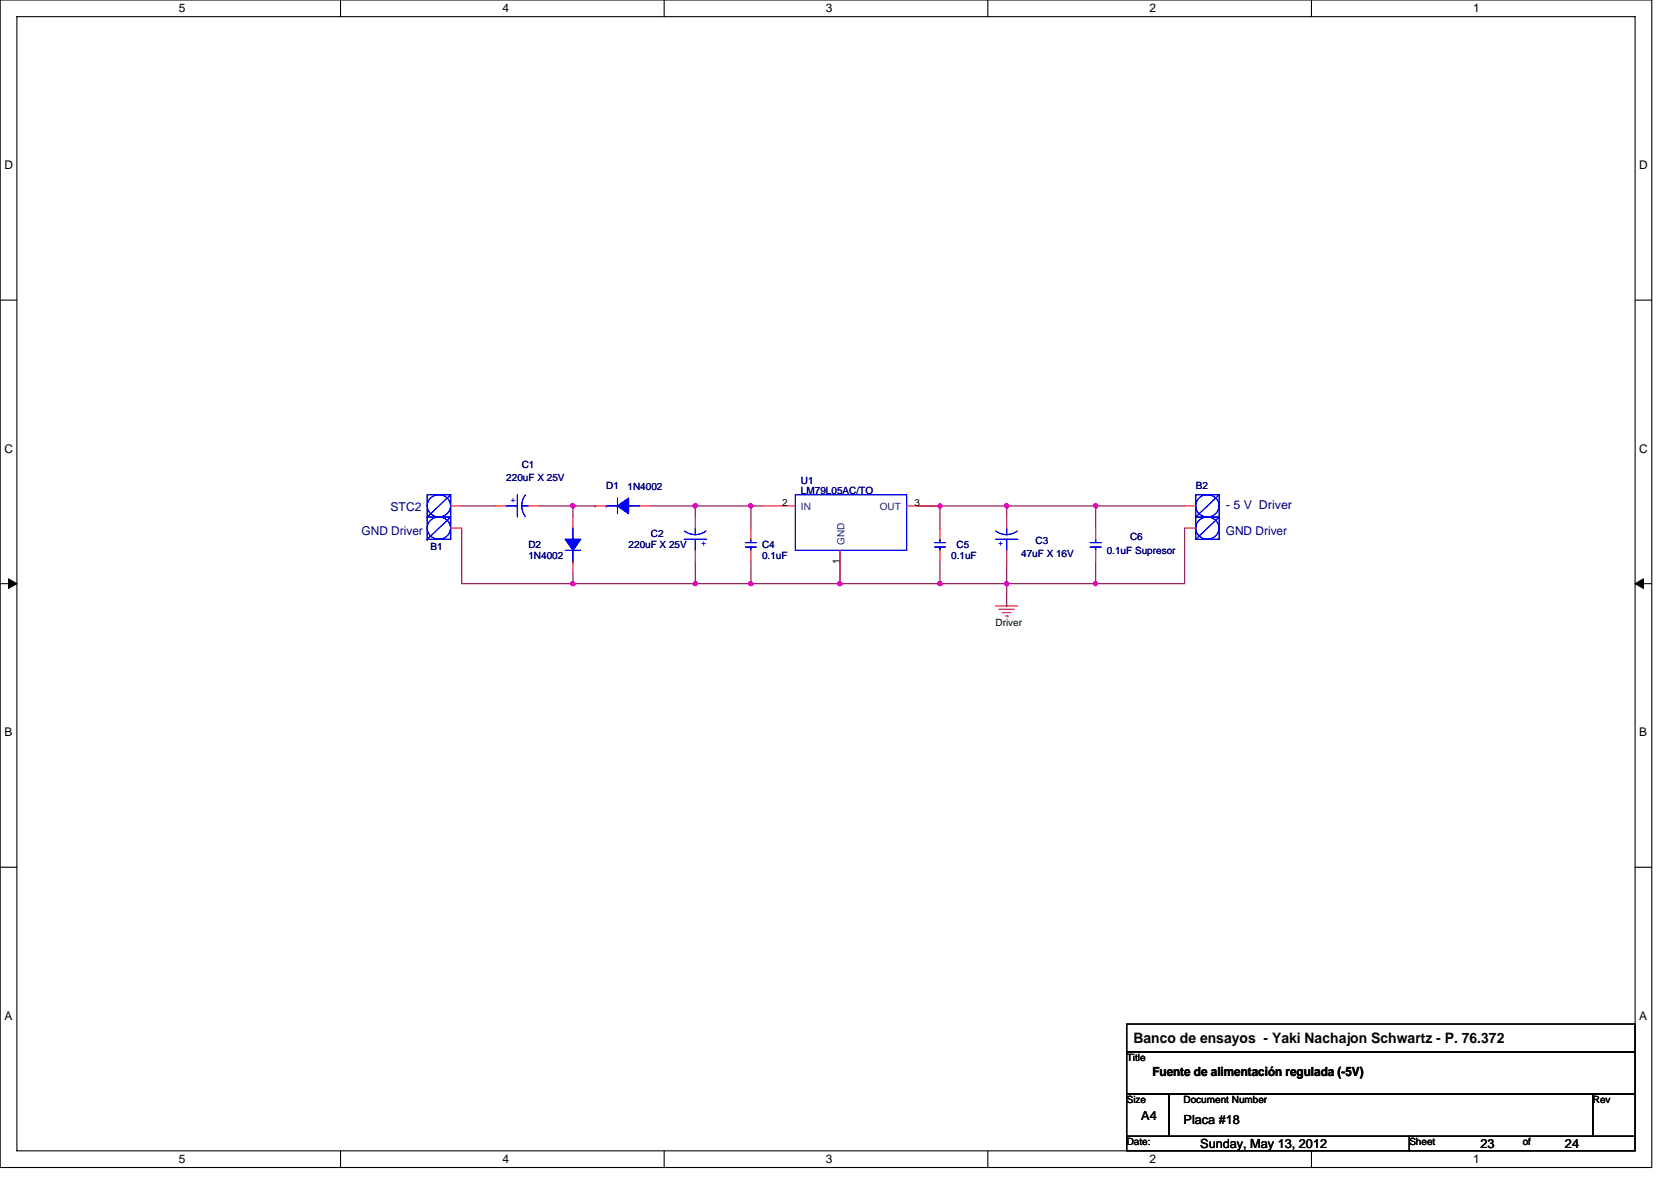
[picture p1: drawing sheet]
<svg xmlns="http://www.w3.org/2000/svg" width="297mm" height="210mm" viewBox="0 0 297 210" stroke-linecap="round" stroke-linejoin="round" font-family="sans-serif">
<path d="M0 0h293.6v207.6h-293.6zM3 3h287.7v201.6h-287.7z" fill="none" stroke="#000" stroke-width=".19"/>
<g fill="#fff">
<path d="M31.8 .3h1.2v2.4h-1.2z"/>
<path d="M31.8 204.9h1.2v2.4h-1.2z"/>
</g>
<path d="M60.5 0v3M60.5 204.6v3" fill="none" stroke="#000" stroke-width=".19"/>
<g fill="#fff">
<path d="M89.3 .3h1.2v2.4h-1.2z"/>
<path d="M89.3 204.9h1.2v2.4h-1.2z"/>
</g>
<path d="M118.1 0v3M118.1 204.6v3" fill="none" stroke="#000" stroke-width=".19"/>
<g fill="#fff">
<path d="M146.8 .3h1.2v2.4h-1.2z"/>
<path d="M146.8 204.9h1.2v2.4h-1.2z"/>
</g>
<path d="M175.6 0v3M175.6 204.6v3" fill="none" stroke="#000" stroke-width=".19"/>
<g fill="#fff">
<path d="M204.4 .3h1.1v2.4h-1.1z"/>
<path d="M204.4 204.9h1.1v2.4h-1.1z"/>
</g>
<path d="M233.1 0v3M233.1 204.6v3" fill="none" stroke="#000" stroke-width=".19"/>
<g fill="#fff">
<path d="M261.9 .3h1.2v2.4h-1.2z"/>
<path d="M261.9 204.9h1.2v2.4h-1.2z"/>
<path d="M.8 28.2h1.5v2.3h-1.5z"/>
<path d="M291.4 28.2h1.5v2.3h-1.5z"/>
<path d="M.8 78.5h1.5v2.4h-1.5z"/>
<path d="M291.4 78.5h1.5v2.4h-1.5z"/>
</g>
<path d="M0 53.4h3M290.7 53.4h2.9" fill="none" stroke="#000" stroke-width=".19"/>
<g fill="#fff">
<path d="M.8 129h1.4v2.3h-1.4z"/>
<path d="M291.4 129h1.4v2.3h-1.4z"/>
</g>
<path d="M0 103.8h3M290.7 103.8h2.9" fill="none" stroke="#000" stroke-width=".19"/>
<path d="M1.5 102.9l1.5 .9-1.5 .8zM290.7 103.8l1.4-.9v1.7z" fill="#000" stroke="#000" stroke-width=".18"/>
<g fill="#fff">
<path d="M.7 179.4h1.5v2.4h-1.5z"/>
<path d="M291.4 179.4h1.4v2.4h-1.4z"/>
</g>
<path d="M0 154.2h3M290.7 154.2h2.9M200.3 194.5h7.5v7.5h-7.5zM200.3 182.1h90.4v4.9h-90.4zM200.3 187h90.4v7.5h-90.4zM207.8 194.5h75.3v7.5h-75.3zM283.1 194.5h7.6v7.5h-7.6zM200.3 202h50.2v2.6h-50.2zM250.5 202h40.2v2.6h-40.2z" fill="none" stroke="#000" stroke-width=".19"/>
<g fill="none" stroke="#800040" stroke-width=".19">
<path d="M82.1 90h5.9M82.1 93.9v9.9h19.8M95.9 90h6M101.9 90v1.9M101.9 90h3.9M105.8 90h.1M115.7 90h7.9M123.6 90h9.9M123.6 99.8v4M123.6 90h.1M123.6 90v1.9M133.5 90h.1"/>
<path d="M133.5 90v3.9M133.5 99.8v4M133.5 90h2M149.3 97.9v5.9M163.1 90h4M167.1 90v3.9M167.1 99.8v4M167.1 90h27.7M179 90v1.9M179 99.8v4M179 90h.1M194.8 99.8v4"/>
<path d="M194.8 90h.1M210.6 93.9v9.9h-15.8M210.6 90h-15.8v3.9M101.9 101.8v2M101.9 103.8h.1M101.9 103.8h65.2M123.6 103.8h.1M133.5 103.8h.1M167.1 103.8h.1M167.1 103.8h11.9M179 107.7h.1M179 103.8h15.8"/>
<path d="M179 103.8v3.9M194.8 103.8h.1"/>
</g>
<g fill="#f0f" stroke="#f0f" stroke-width=".19">
<circle cx="133.5" cy="89.9" r=".38"/>
<circle cx="167.1" cy="103.8" r=".38"/>
<circle cx="149.3" cy="103.8" r=".38"/>
<circle cx="133.5" cy="103.8" r=".38"/>
<circle cx="123.6" cy="89.9" r=".38"/>
<circle cx="123.6" cy="103.8" r=".38"/>
<circle cx="101.8" cy="89.9" r=".39"/>
<circle cx="101.8" cy="103.8" r=".39"/>
<circle cx="178.9" cy="103.8" r=".38"/>
<circle cx="194.8" cy="103.8" r=".38"/>
<circle cx="167.1" cy="89.9" r=".38"/>
<circle cx="178.9" cy="89.9" r=".38"/>
<circle cx="194.8" cy="89.9" r=".38"/>
</g>
<g fill="none" stroke="#f00" stroke-width=".19">
<path d="M80.1 90h2M80.1 93.9h2M88 90h2M93.9 90h2M101.9 91.9v2M101.9 99.8v2M105.8 90h2M113.7 90h2M123.6 91.9v2M123.6 97.9v1.9M133.5 93.9v2M133.5 97.9v1.9"/>
<path d="M135.5 90h5.9M149.3 97.9v5.9M161.2 90h5.9M167.1 93.9v2M167.1 97.9v1.9M179 91.9v2M179 97.9v1.9M194.8 93.9v2M194.8 97.9v1.9M210.6 90h2M210.6 93.9h2M177 107.7h3.9"/>
<path d="M177.6 108.3h2.7M178.2 108.9h1.5M178.7 109.5h.5M179.2 109.5h.1"/>
</g>
<g fill="none" stroke="#00f" stroke-width=".19">
<path d="M75.9 88h4.2v7.9h-4.2zM75.9 91.9h4.2l-4.2 4M75.9 95.9h.1M75.9 91.9h.1M76.5 92.5a2.01 2.01 0 0 1 3.1 .1 2.01 2.01 0 0 1-.5 3 2.01 2.01 0 0 1-2.7-.4 2.01 2.01 0 0 1 .1-2.7zM76.5 88.5a2.01 2.01 0 0 1 3.1 .1 2.01 2.01 0 0 1-.5 3 2.01 2.01 0 0 1-2.7-.4 2.01 2.01 0 0 1 .1-2.7zM80.1 88l-4.2 3.9M90 90h2M92 88v3.9M92.7 90h1.2M92.7 89.9l.2 .9 .5 1M93.4 88l-.4 .7-.3 1.2"/>
<path d="M100.5 97.9h2.7M101.9 93.9v2M101.9 99.8h.1M101.9 97.9v1.9M107.8 90h.1M107.8 90h2M109.8 88.6v2.7M111.7 90h2M121.6 95.9h4M121.7 94.4l.7 .4 1.2 .3 .8-.1 1.1-.6M123.6 93.9v1.2M123.6 95.9v2"/>
<path d="M132.5 97.3h2M132.5 96.5h2M133.5 95.9v.6M133.5 97.3h.1M133.5 97.3v.6M141.4 88h19.8v9.9h-19.8zM166.1 97.3h2M166.1 96.5h2M167.1 95.9v.6M167.1 97.3h.1M167.1 97.3v.6M177 95.9h3.9"/>
<path d="M177 94.4l1.1 .6 .8 .1 1.2-.3 .7-.4M179 93.9v1.2M179 95.9v2M193.8 97.3h2M193.8 96.5h2M194.8 95.9v.6M194.8 97.3h.1M194.8 97.3v.6M212.6 88h4.1v7.9h-4.1zM213.2 88.5a2.01 2.01 0 0 1 3 .1 2.01 2.01 0 0 1-.5 3 2.01 2.01 0 0 1-2.7-.4 2.01 2.01 0 0 1 .2-2.7zM213.2 92.5a2.01 2.01 0 0 1 3 .1 2.01 2.01 0 0 1-.5 3 2.01 2.01 0 0 1-2.7-.4 2.01 2.01 0 0 1 .2-2.7zM216.7 88l-4.1 3.9h4.1"/>
<path d="M216.7 88h.1M216.7 91.9h.1M216.7 91.9l-4.1 4"/>
</g>
<g fill="#00f" stroke="#00f" stroke-width=".19">
<path d="M100.5 95.9h2.7l-1.3 2z" fill-rule="evenodd"/>
<path d="M100.5 95.9h2.7l-1.3 2z" fill-rule="evenodd"/>
<path d="M109.8 90l1.9-1.4v2.7z" fill-rule="evenodd"/>
<path d="M109.8 90l1.9-1.4v2.7z" fill-rule="evenodd"/>
</g>
<text font-size="2.6" x="201.5" y="185.5">Banco de ensayos - Yaki Nachajon Schwartz - P. 76.372</text>
<g font-size="2.2" fill="#000080">
<text x="64.3" y="95.1">GND Driver</text>
<text x="69.4" y="90.9">STC2</text>
<text x="217.9" y="95.1">GND Driver</text>
<text x="217.9" y="90.5">- 5 V Driver</text>
</g>
<g font-size="2.2">
<text x="204.8" y="191.3">Fuente de alimentación regulada (-5V)</text>
<text x="202.9" y="199.1">A4</text>
<text x="210.4" y="199.9">Placa #18</text>
<text x="213.4" y="204.1">Sunday, May 13, 2012</text>
<text x="263.2" y="204.1">23</text>
<text x="278.2" y="204.1">24</text>
</g>
<g font-size="2.1">
<text x="31.8" y="2.2">5</text>
<text x="89.3" y="2.2">4</text>
<text x="146.8" y="2.2">3</text>
<text x="204.4" y="2.2">2</text>
<text x="261.9" y="2.2">1</text>
<text x=".8" y="30.1">D</text>
<text x="291.4" y="30.1">D</text>
<text x=".8" y="80.5">C</text>
<text x="291.4" y="80.5">C</text>
<text x=".8" y="130.9">B</text>
<text x="291.4" y="130.9">B</text>
<text x=".8" y="181.3">A</text>
<text x="291.4" y="181.3">A</text>
<text x="31.8" y="206.8">5</text>
<text x="89.3" y="206.8">4</text>
<text x="146.8" y="206.8">3</text>
<text x="204.4" y="206.8">2</text>
<text x="261.9" y="206.8">1</text>
</g>
<g font-size="1.8" fill="#000080">
<text x="92.7" y="83.2">C1</text>
<text x="90" y="85.6">220uF X 25V</text>
<text x="107.8" y="87">D1</text>
<text x="111.5" y="87.2">1N4002</text>
<text x="142.4" y="86">U1</text>
<text x="142.4" y="87.8">LM79L05AC/TO</text>
<text x="212.6" y="87">B2</text>
<text x="115.7" y="95.5">C2</text>
<text x="76.5" y="97.9">B1</text>
<text x="93.9" y="97.5">D2</text>
<text x="93.9" y="99.4">1N4002</text>
<text x="111.7" y="97.5">220uF X 25V</text>
<text x="135.5" y="97.5">C4</text>
<text x="135.5" y="99.4">0.1uF</text>
<text x="169.1" y="99.4">0.1uF</text>
<text x="170" y="97.5">C5</text>
<text x="181.5" y="99.1">47uF X 16V</text>
<text x="184.1" y="96.7">C3</text>
<text x="196.7" y="98.5">0.1uF Supresor</text>
<text x="200.9" y="96.1">C6</text>
</g>
<g font-size="1.8" fill="#00f">
<text x="91.7" y="89.4" transform="rotate(-90 91.7 89.4)">+</text>
<text x="125.6" y="96.2" transform="rotate(180 125.6 96.2)">+</text>
<text x="178.4" y="96.2" transform="rotate(180 178.4 96.2)">+</text>
</g>
<g font-size="1.8">
<text x="139" y="89.9">2</text>
<text x="162.5" y="89.9">3</text>
<text x="149.3" y="100.2" transform="rotate(-90 149.3 100.2)">1</text>
<text x="177" y="111.3">Driver</text>
<text x="200.3" y="188.6">Title</text>
<text x="200.3" y="196.1">Size</text>
<text x="210.4" y="196.1">Document Number</text>
<text x="283.1" y="196.1">Rev</text>
<text x="200.3" y="203.6">Date:</text>
<text x="250.5" y="203.6">Sheet</text>
<text x="270.7" y="203.6">of</text>
</g>
<g font-size="1.8" fill="#004080">
<text x="142.4" y="90.8">IN</text>
<text x="156.4" y="90.8">OUT</text>
<text x="150.1" y="96.9" transform="rotate(-90 150.1 96.9)">GND</text>
</g>
</svg>
